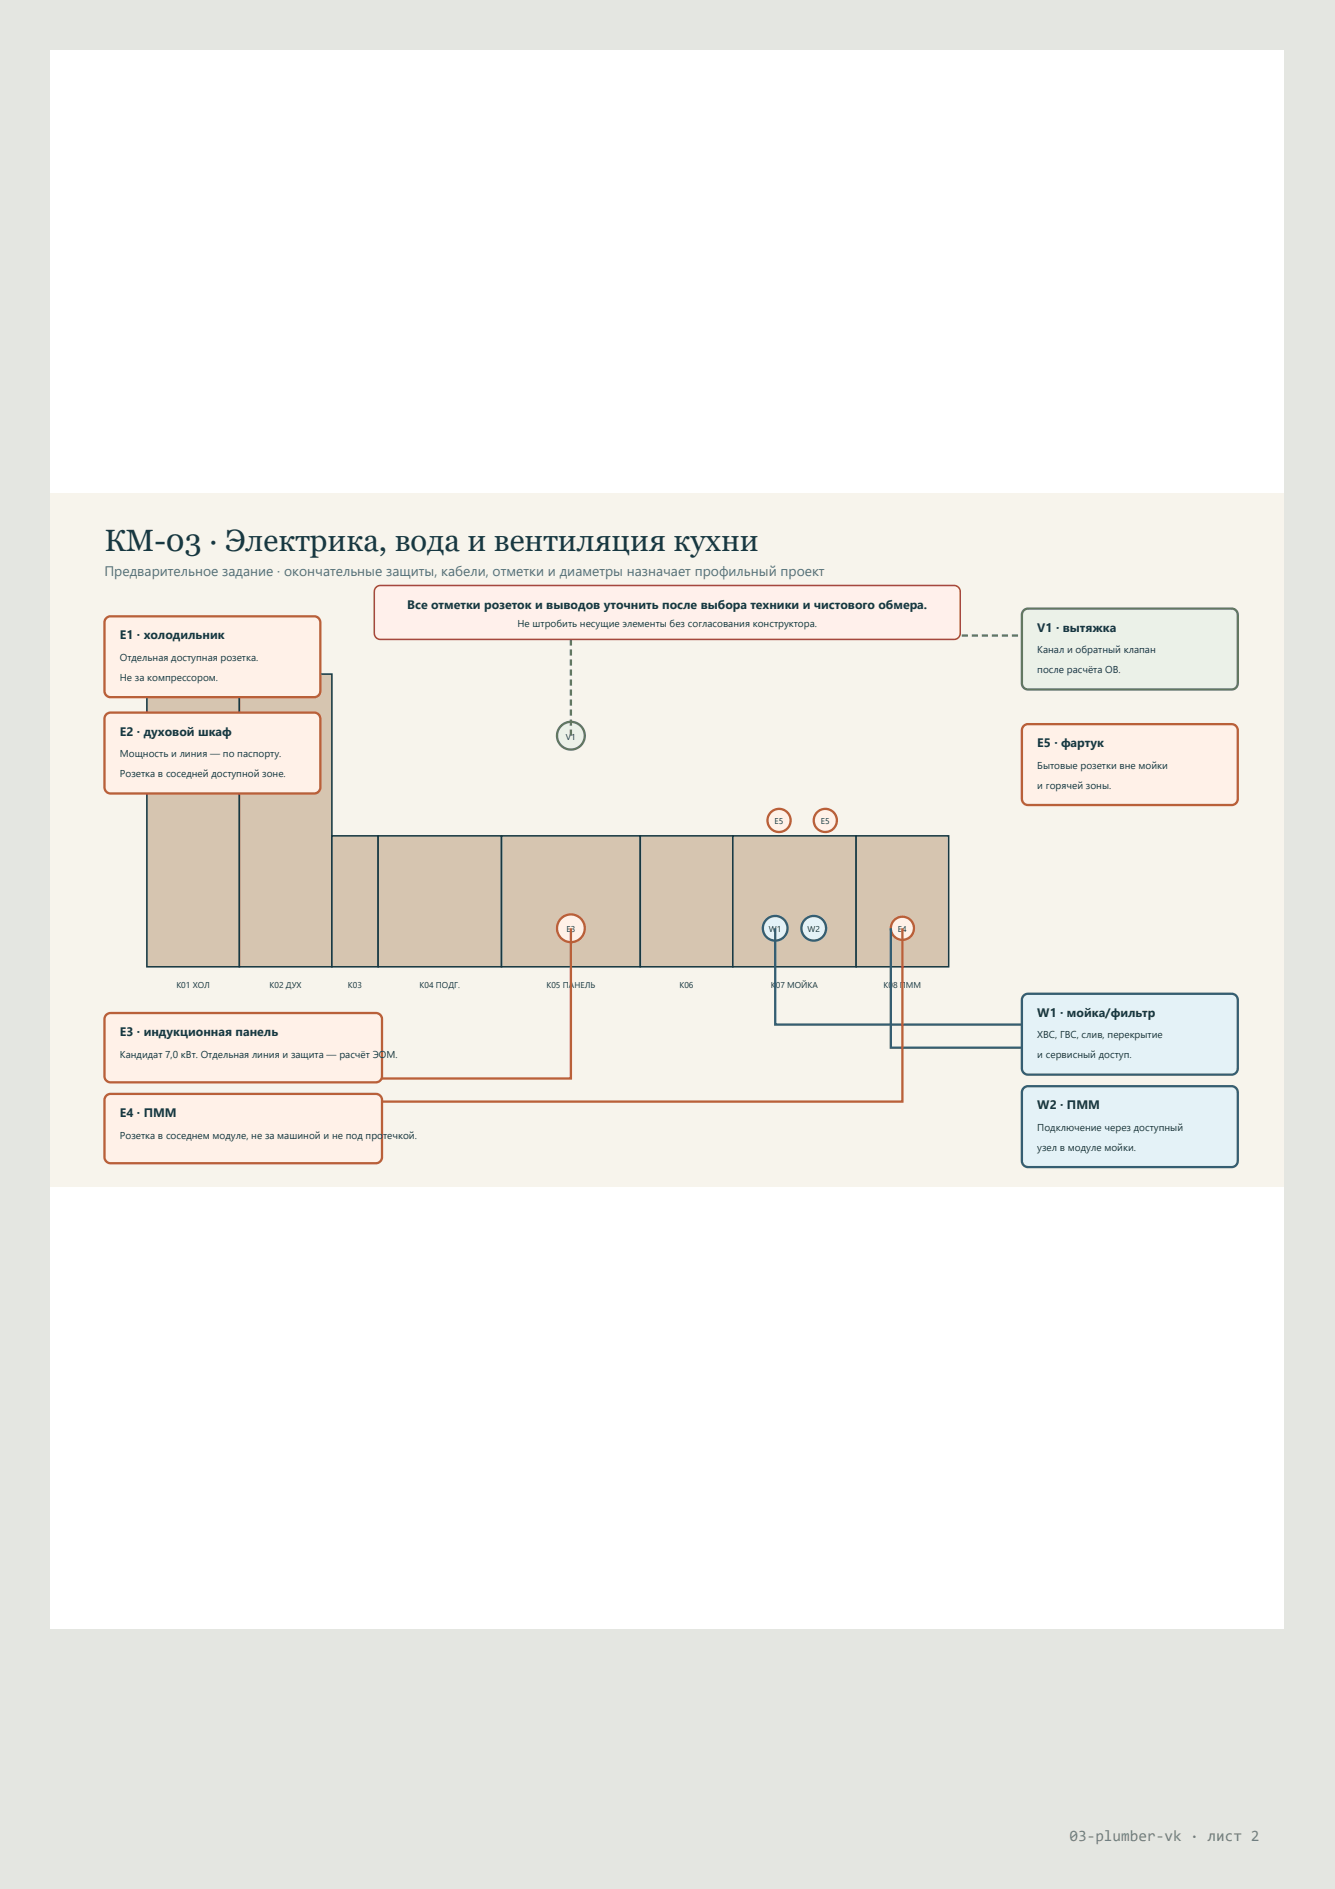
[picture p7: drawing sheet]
<svg xmlns="http://www.w3.org/2000/svg" width="210mm" height="297mm" viewBox="0 0 210 297" stroke-linecap="round" stroke-linejoin="round" font-family="sans-serif">
<path d="M0 0h209.9v297h-209.9z" fill="#e4e6e1"/>
<path d="M7.9 7.9h194v248.2h-194z" fill="#fff"/>
<path d="M7.9 77.5h194v109h-194z" fill="#f7f4ec"/>
<path d="M23.1 106h14.5v46h-14.5z" fill="#d6c5b0"/>
<path d="M23.1 106h14.5v46h-14.5z" fill="none" stroke="#173841" stroke-width=".24"/>
<path d="M37.6 106h14.6v46h-14.6z" fill="#d6c5b0"/>
<path d="M37.6 106h14.6v46h-14.6z" fill="none" stroke="#173841" stroke-width=".24"/>
<path d="M52.2 131.4h7.3v20.6h-7.3z" fill="#d6c5b0"/>
<path d="M52.2 131.4h7.3v20.6h-7.3z" fill="none" stroke="#173841" stroke-width=".24"/>
<path d="M59.5 131.4h19.3v20.6h-19.3z" fill="#d6c5b0"/>
<path d="M59.5 131.4h19.3v20.6h-19.3z" fill="none" stroke="#173841" stroke-width=".24"/>
<path d="M78.8 131.4h21.9v20.6h-21.9z" fill="#d6c5b0"/>
<path d="M78.8 131.4h21.9v20.6h-21.9z" fill="none" stroke="#173841" stroke-width=".24"/>
<path d="M100.7 131.4h14.5v20.6h-14.5z" fill="#d6c5b0"/>
<path d="M100.7 131.4h14.5v20.6h-14.5z" fill="none" stroke="#173841" stroke-width=".24"/>
<path d="M115.2 131.4h19.4v20.6h-19.4z" fill="#d6c5b0"/>
<path d="M115.2 131.4h19.4v20.6h-19.4z" fill="none" stroke="#173841" stroke-width=".24"/>
<path d="M134.6 131.4h14.5v20.6h-14.5z" fill="#d6c5b0"/>
<path d="M134.6 131.4h14.5v20.6h-14.5z" fill="none" stroke="#173841" stroke-width=".24"/>
<circle cx="30.4" cy="119.3" r="1.82" fill="#fff1e8"/>
<circle cx="30.4" cy="119.3" r="1.82" fill="none" stroke="#b96039" stroke-width=".36"/>
<circle cx="44.9" cy="119.3" r="1.82" fill="#fff1e8"/>
<circle cx="44.9" cy="119.3" r="1.82" fill="none" stroke="#b96039" stroke-width=".36"/>
<circle cx="89.8" cy="146" r="2.18" fill="#fff1e8"/>
<circle cx="89.8" cy="146" r="2.18" fill="none" stroke="#b96039" stroke-width=".36"/>
<circle cx="141.9" cy="146" r="1.82" fill="#fff1e8"/>
<circle cx="141.9" cy="146" r="1.82" fill="none" stroke="#b96039" stroke-width=".36"/>
<circle cx="122.5" cy="129" r="1.82" fill="#fff1e8"/>
<circle cx="122.5" cy="129" r="1.82" fill="none" stroke="#b96039" stroke-width=".36"/>
<circle cx="129.8" cy="129" r="1.82" fill="#fff1e8"/>
<circle cx="129.8" cy="129" r="1.82" fill="none" stroke="#b96039" stroke-width=".36"/>
<circle cx="89.8" cy="115.7" r="2.18" fill="#ebf1e8"/>
<circle cx="89.8" cy="115.7" r="2.18" fill="none" stroke="#627861" stroke-width=".36"/>
<circle cx="121.9" cy="146" r="1.94" fill="#e4f2f7"/>
<circle cx="121.9" cy="146" r="1.94" fill="none" stroke="#355e72" stroke-width=".36"/>
<circle cx="127.9" cy="146" r="1.94" fill="#e4f2f7"/>
<circle cx="127.9" cy="146" r="1.94" fill="none" stroke="#355e72" stroke-width=".36"/>
<path d="M89.6 114.7h.3v1h-.3zM89.6 113.1h.3v1h-.3zM89.6 111.6h.3v.9h-.3zM89.6 110h.3v1h-.3zM89.6 108.4h.3v1h-.3zM89.6 106.8h.3v1h-.3zM89.6 105.3h.3v.9h-.3zM89.6 103.7h.3v1h-.3zM89.6 102.1h.3v1h-.3zM89.6 100.5h.3v1h-.3zM89.8 99.7h.9v.4h-.9zM91.3 99.7h1v.4h-1zM92.9 99.7h1v.4h-1zM94.5 99.7h1v.4h-1zM96.1 99.7h.9v.4h-.9zM97.6 99.7h1v.4h-1zM99.2 99.7h1v.4h-1zM100.8 99.7h1v.4h-1zM102.4 99.7h.9v.4h-.9zM103.9 99.7h1v.4h-1zM105.5 99.7h1v.4h-1zM107.1 99.7h1v.4h-1zM108.7 99.7h.9v.4h-.9zM110.2 99.7h1v.4h-1zM111.8 99.7h1v.4h-1zM113.4 99.7h1v.4h-1zM115 99.7h.9v.4h-.9zM116.5 99.7h1v.4h-1zM118.1 99.7h1v.4h-1zM119.7 99.7h1v.4h-1zM121.3 99.7h.9v.4h-.9zM122.8 99.7h1v.4h-1zM124.4 99.7h1v.4h-1zM126 99.7h1v.4h-1zM127.6 99.7h.9v.4h-.9zM129.1 99.7h1v.4h-1zM130.7 99.7h1v.4h-1zM132.3 99.7h1v.4h-1zM133.9 99.7h.9v.4h-.9zM135.5 99.7h.9v.4h-.9zM137 99.7h1v.4h-1zM138.6 99.7h1v.4h-1zM140.2 99.7h.9v.4h-.9zM141.8 99.7h.9v.4h-.9zM143.3 99.7h1v.4h-1zM144.9 99.7h1v.4h-1zM146.5 99.7h1v.4h-1zM148.1 99.7h.9v.4h-.9zM149.6 99.7h1v.4h-1zM151.2 99.7h1v.4h-1zM152.8 99.7h1v.4h-1zM154.4 99.7h.9v.4h-.9zM155.9 99.7h1v.4h-1zM157.5 99.7h1v.4h-1zM159.1 99.7h1v.4h-1z" fill="#627861"/>
<path d="M121.9 146v15.1h47.9M140.1 146v18.7h29.7" fill="none" stroke="#355e72" stroke-width=".36"/>
<path d="M17 119.3h27.9M89.8 146v23.6h-72.8M141.9 146v27.2h-124.9" fill="none" stroke="#b96039" stroke-width=".36"/>
<path d="M16.7 97.2l.7-.3h32a.97 .97 0 0 1 1 1v10.8a.97 .97 0 0 1-1 .9h-32a.97 .97 0 0 1-1-.9v-10.8z" fill="#fff1e8"/>
<path d="M16.7 97.2l.7-.3h32a.97 .97 0 0 1 1 1v10.8a.97 .97 0 0 1-1 .9h-32a.97 .97 0 0 1-1-.9v-10.8z" fill="none" stroke="#b96039" stroke-width=".36"/>
<path d="M16.7 112.3l.7-.3h32a.97 .97 0 0 1 1 1v10.8a.97 .97 0 0 1-1 1h-32a.97 .97 0 0 1-1-1v-10.8z" fill="#fff1e8"/>
<path d="M16.7 112.3l.7-.3h32a.97 .97 0 0 1 1 1v10.8a.97 .97 0 0 1-1 1h-32a.97 .97 0 0 1-1-1v-10.8z" fill="none" stroke="#b96039" stroke-width=".36"/>
<path d="M16.7 159.6l.7-.3h41.7a.97 .97 0 0 1 1 .9v9a.97 .97 0 0 1-1 1h-41.7a.97 .97 0 0 1-1-1v-9z" fill="#fff1e8"/>
<path d="M16.7 159.6l.7-.3h41.7a.97 .97 0 0 1 1 .9v9a.97 .97 0 0 1-1 1h-41.7a.97 .97 0 0 1-1-1v-9z" fill="none" stroke="#b96039" stroke-width=".36"/>
<path d="M16.7 172.3l.7-.3h41.7a.97 .97 0 0 1 1 1v8.9a.97 .97 0 0 1-1 1h-41.7a.97 .97 0 0 1-1-1v-8.9z" fill="#fff1e8"/>
<path d="M16.7 172.3l.7-.3h41.7a.97 .97 0 0 1 1 1v8.9a.97 .97 0 0 1-1 1h-41.7a.97 .97 0 0 1-1-1v-8.9z" fill="none" stroke="#b96039" stroke-width=".36"/>
<path d="M160.9 96l.7-.3h32a.97 .97 0 0 1 1 1v10.7a.97 .97 0 0 1-1 1h-32a.97 .97 0 0 1-.9-1v-10.7z" fill="#ebf1e8"/>
<path d="M160.9 96l.7-.3h32a.97 .97 0 0 1 1 1v10.7a.97 .97 0 0 1-1 1h-32a.97 .97 0 0 1-.9-1v-10.7z" fill="none" stroke="#627861" stroke-width=".36"/>
<path d="M160.9 114.1l.7-.2h32a.97 .97 0 0 1 1 .9v10.8a.97 .97 0 0 1-1 1h-32a.97 .97 0 0 1-.9-1v-10.8z" fill="#fff1e8"/>
<path d="M160.9 114.1l.7-.2h32a.97 .97 0 0 1 1 .9v10.8a.97 .97 0 0 1-1 1h-32a.97 .97 0 0 1-.9-1v-10.8z" fill="none" stroke="#b96039" stroke-width=".36"/>
<path d="M160.9 156.5l.7-.2h32a.97 .97 0 0 1 1 .9v10.8a.97 .97 0 0 1-1 1h-32a.97 .97 0 0 1-.9-1v-10.8z" fill="#e4f2f7"/>
<path d="M160.9 156.5l.7-.2h32a.97 .97 0 0 1 1 .9v10.8a.97 .97 0 0 1-1 1h-32a.97 .97 0 0 1-.9-1v-10.8z" fill="none" stroke="#355e72" stroke-width=".36"/>
<path d="M160.9 171.1l.7-.3h32a.97 .97 0 0 1 1 1v10.7a.97 .97 0 0 1-1 1h-32a.97 .97 0 0 1-.9-1v-10.7z" fill="#e4f2f7"/>
<path d="M160.9 171.1l.7-.3h32a.97 .97 0 0 1 1 1v10.7a.97 .97 0 0 1-1 1h-32a.97 .97 0 0 1-.9-1v-10.7z" fill="none" stroke="#355e72" stroke-width=".36"/>
<path d="M59.1 92.3l.7-.2h90.2a.97 .97 0 0 1 1 .9v6.6a.97 .97 0 0 1-1 .9h-90.2a.97 .97 0 0 1-1-.9v-6.6z" fill="#fff0eb"/>
<path d="M59.1 92.3l.7-.2h90.2a.97 .97 0 0 1 1 .9v6.6a.97 .97 0 0 1-1 .9h-90.2a.97 .97 0 0 1-1-.9v-6.6z" fill="none" stroke="#a5473f" stroke-width=".24"/>
<text font-size="4.8" fill="#173841" x="16.4" y="86.6">КМ-03 · Электрика, вода и вентиляция кухни</text>
<text font-size="2.5" fill="#77807a" x="168.1" y="289.5">03-plumber-vk · лист 2</text>
<text font-size="2.2" fill="#557078" x="16.4" y="90.6">Предварительное задание · окончательные защиты, кабели, отметки и диаметры назначает профильный проект</text>
<g font-size="1.9" fill="#173841">
<text x="64" y="95.7">Все отметки розеток и выводов уточнить после выбора техники и чистового обмера.</text>
<text x="18.8" y="100.5">E1 · холодильник</text>
<text x="163.1" y="99.3">V1 · вытяжка</text>
<text x="18.8" y="115.7">E2 · духовой шкаф</text>
<text x="163.1" y="117.5">E5 · фартук</text>
<text x="163.1" y="159.9">W1 · мойка/фильтр</text>
<text x="18.8" y="162.9">E3 · индукционная панель</text>
<text x="18.8" y="175.6">E4 · ПММ</text>
<text x="163.1" y="174.4">W2 · ПММ</text>
</g>
<g font-size="1.6" fill="#173841">
<text x="81.4" y="98.6">Не штробить несущие элементы без согласования конструктора.</text>
<text x="18.8" y="103.9">Отдельная доступная розетка.</text>
<text x="18.8" y="107.1">Не за</text>
<text x="23.2" y="107.1">компрессором.</text>
<text x="163.1" y="102.7">Канал и обратный клапан</text>
<text x="163.1" y="105.9">после расчёта ОВ.</text>
<text x="18.8" y="119.1">Мощн</text>
<text x="23.4" y="119.1">ость и линия — по паспорту.</text>
<text x="18.8" y="122.2">Розетка в соседней доступ</text>
<text x="38.1" y="122.2">ной зоне.</text>
<text x="163.1" y="120.9">Бытовые розетки вне мойки</text>
<text x="163.1" y="124">и горячей зоны.</text>
<text x="18.8" y="166.3">Кандидат 7,0 кВт. Отдельная линия и защита — расчёт ЭОМ.</text>
<text x="163.1" y="163.3">ХВС, ГВС, слив, перекрытие</text>
<text x="163.1" y="166.4">и сервисный доступ.</text>
<text x="18.8" y="179">Розетка в соседнем модуле, не за машиной и не под протечкой.</text>
<text x="163.1" y="177.8">Подключение через доступный</text>
<text x="163.1" y="181">узел в модуле мойки.</text>
</g>
<g font-size="1.3" fill="#173841">
<text x="29.7" y="119.9">E1</text>
<text x="44.2" y="119.9">E2</text>
<text x="89" y="116.3">V1</text>
<text x="121.8" y="129.6">E5</text>
<text x="129.1" y="129.6">E5</text>
<text x="89.1" y="146.6">E3</text>
<text x="120.9" y="146.6">W</text>
<text x="122.1" y="146.6">1</text>
<text x="127" y="146.6">W2</text>
<text x="141.2" y="146.6">E4</text>
<text x="27.7" y="155.4">K01 ХОЛ</text>
<text x="42.4" y="155.4">K02 ДУХ</text>
<text x="54.7" y="155.4">K03</text>
<text x="66" y="155.4">K04 ПОДГ.</text>
<text x="85.9" y="155.4">K05 ПАНЕЛЬ</text>
<text x="106.8" y="155.4">K06</text>
<text x="121.2" y="155.4">K</text>
<text x="122" y="155.4">07 МОЙКА</text>
<text x="138.9" y="155.4">K0</text>
<text x="140.4" y="155.4">8 ПММ</text>
</g>
</svg>
